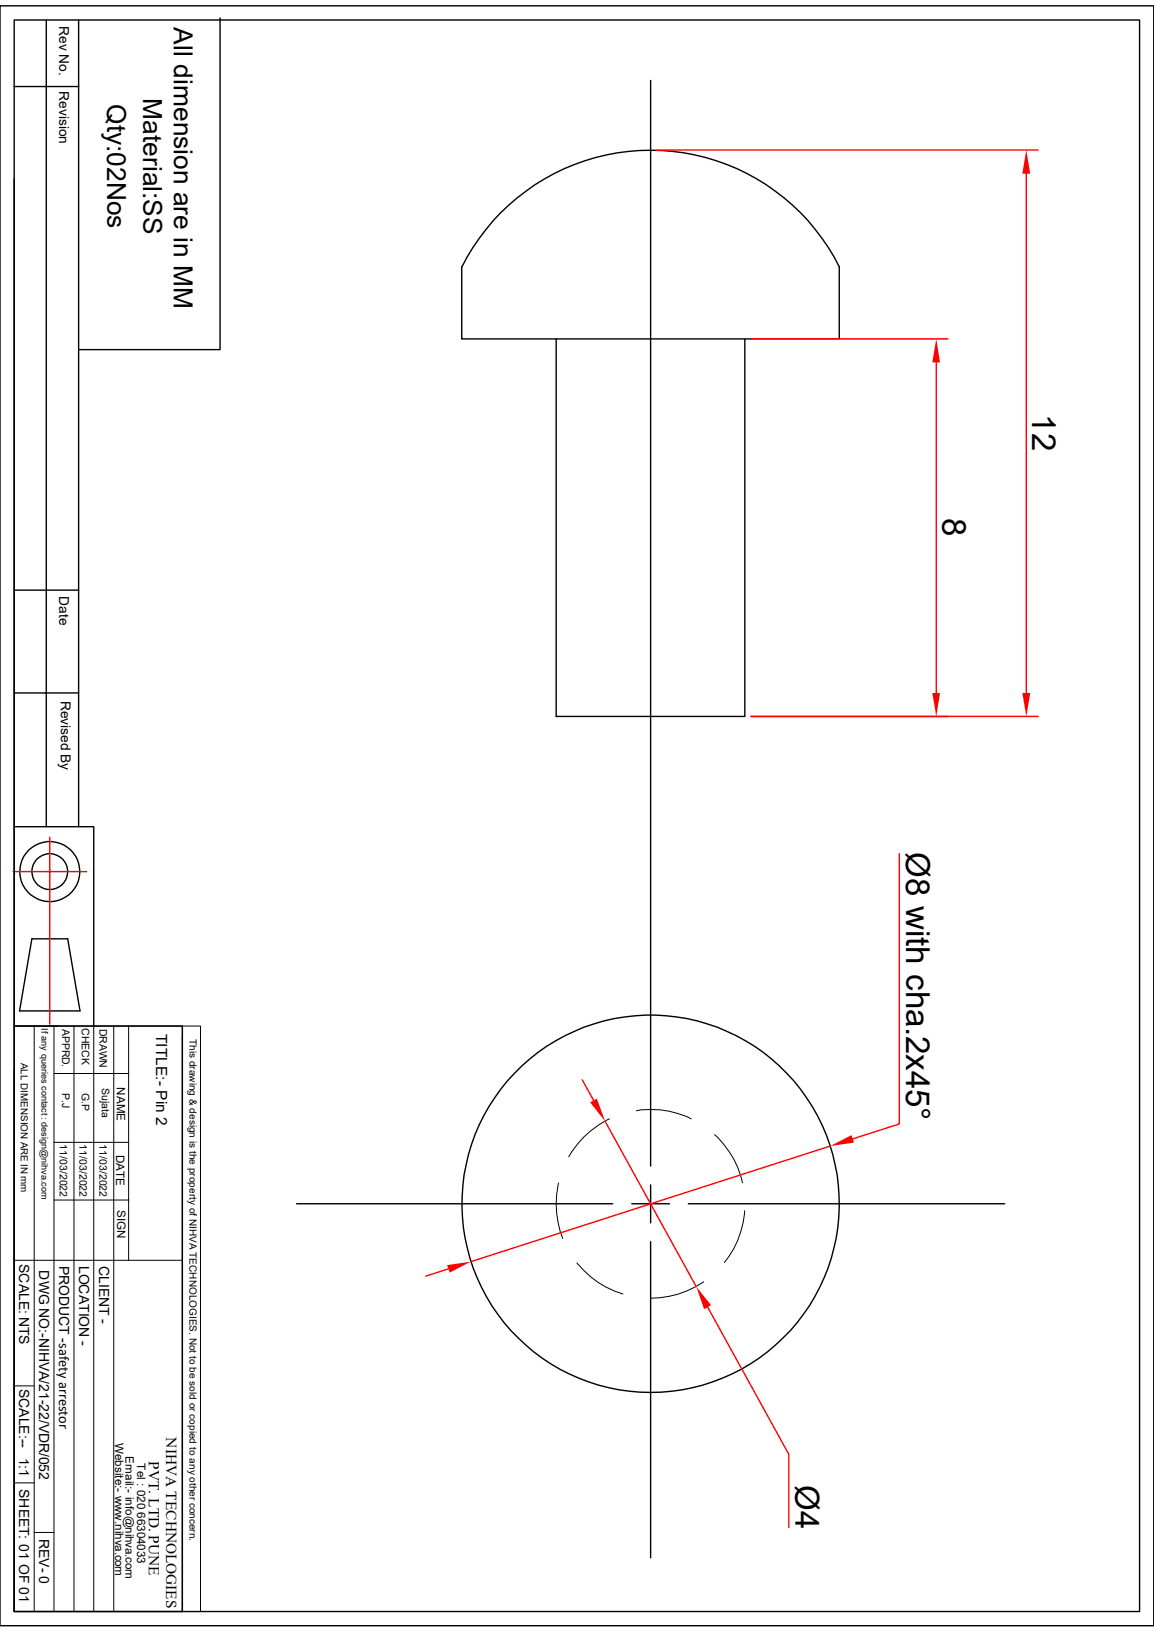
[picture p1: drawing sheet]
<svg xmlns="http://www.w3.org/2000/svg" width="210mm" height="297mm" viewBox="0 0 210 297" stroke-linecap="round" stroke-linejoin="round" font-family="sans-serif">
<g fill="none" stroke="#000" stroke-width=".25">
<path d="M0 1.1h210v294.8h-210zM2.6 3.6h204.8v289.7h-204.8zM2.6 15.7h11.7M8.4 3.6v146.9M14.3 3.6v146.9M118.4 14.6v197.6M2.6 32.6v117.9h14.5v36.2M84 48.6v13.1h68.7v-13.1a38.4 38.4 0 0 0-34.3-21.3 38.4 38.4 0 0 0-34.3 21.3M101.2 61.7v68.7h34.4v-68.7M2.6 107.4h11.7M2.6 126.1h11.7M2.6 150.5v36.2"/>
<path d="M5.8 170.9h6.5l2.3 13.1h-11zM2.6 186.7h30.6v106.6h-30.6zM2.6 194.8v98.5M54 219.1h57.5M115 219.1h6.8M118.4 215.6v6.9M125.3 219.1h57.5M118.4 226v57.5"/>
<circle cx="9.1" cy="158.6" r="5.5"/>
<circle cx="9.1" cy="158.6" r="3.3"/>
<circle cx="118.4" cy="219.1" r="34.3"/>
</g>
<g fill="none" stroke="#000" stroke-width=".18">
<path d="M2.6 186.7h30.6M6.2 186.7v106.6M9.8 195.4h13.6M9.8 186.7v106.6M13.5 186.7v106.6M17.1 186.7v106.6M20.7 186.7v106.6M23.4 186.7v42.7M33.2 186.7h3.3v106.6h-3.3zM33.2 188.6v104.7M9.8 218.4h13.6M9.8 207.9h13.6"/>
<path d="M101.6 215.3a17.2 17.2 0 0 0 .8 10.1M110.9 203.6a17.3 17.3 0 0 0-7.4 6.9M115.8 202.1a16.1 16.1 0 0 1 10 1.5M130 206.5a16.9 16.9 0 0 1 5.1 8.8M2.6 229.4h30.6M105 229.8a16.9 16.9 0 0 0 8.4 5.7M128.1 233.3a16.9 16.9 0 0 1-9.7 3M135.5 220.3a16.9 16.9 0 0 1-3.7 9.5M2.6 252.2h3.6M2.6 269.9h3.6M6.2 278.9h3.6"/>
</g>
<path d="M119.5 27.3h69.4M186.8 31.6v94.5M136.7 130.4h52.2M2.4 158.6h13.3M9.1 152.4v34" fill="none" stroke="#f00" stroke-width=".25"/>
<g fill="#f00">
<path d="M186.8 27.3l.7 4.3h-1.4z"/>
<path d="M186.1 126.1h1.4l-.7 4.3z"/>
</g>
<path d="M136.7 61.7h35.8M170.4 66v60.1M136.7 130.4h35.8" fill="none" stroke="#f00" stroke-width=".25"/>
<g fill="#f00">
<path d="M170.4 61.7l.7 4.3h-1.4z"/>
<path d="M169.7 126.1h1.4l-.7 4.3z"/>
</g>
<path d="M163.7 155.4v49.2l-8.5 2.7M151.1 208.6l-65.4 21M81.6 230.9l-4.1 1.3" fill="none" stroke="#f00" stroke-width=".25"/>
<g fill="#f00">
<path d="M81.4 230.3l4.3-.7-3.9 2z"/>
<path d="M151.1 208.6l3.9-2 .4 1.3z"/>
</g>
<path d="M106 196.5l2 3.8M110.1 204l16.6 30.1M128.8 237.9l14.8 26.8v13.3" fill="none" stroke="#f00" stroke-width=".25"/>
<g fill="#f00">
<path d="M107.4 200.6l1.2-.7 1.5 4.1z"/>
<path d="M126.7 234.1l2.7 3.4-1.3 .8z"/>
</g>
<path d="M40 3.3v60.3h-25.7" fill="none" stroke="#000" stroke-width=".25"/>
<g font-size="6">
<text x="187.8" y="75.4" transform="rotate(90 187.8 75.4)">12</text>
<text x="171.5" y="94.4" transform="rotate(90 171.5 94.4)">8</text>
<text x="164.9" y="155.1" transform="rotate(90 164.9 155.1)">Ø8 with cha.2x45°</text>
<text x="144.8" y="270.3" transform="rotate(90 144.8 270.3)">Ø4</text>
</g>
<g font-size="4.8">
<text x="31.6" y="5" transform="rotate(90 31.6 5)">All dimension are in MM</text>
<text x="26" y="17.8" transform="rotate(90 26 17.8)">Material:SS</text>
<text x="19.5" y="18.9" transform="rotate(90 19.5 18.9)">Qty:02Nos</text>
</g>
<g font-size="2.8">
<text x="28.4" y="188.2" transform="rotate(90 28.4 188.2)">TITLE:- Pin 2</text>
<text x="30.3" y="261.6" transform="rotate(90 30.3 261.6)">NIHVA TECHNOLOGIES</text>
<text x="27.1" y="265.9" transform="rotate(90 27.1 265.9)">PVT. LTD. PUNE</text>
</g>
<g font-size="2.5">
<text x="10.8" y="4.7" transform="rotate(90 10.8 4.7)">Rev No.</text>
<text x="10.8" y="16.6" transform="rotate(90 10.8 16.6)">Revision</text>
<text x="10.8" y="108.5" transform="rotate(90 10.8 108.5)">Date</text>
<text x="11" y="127.5" transform="rotate(90 11 127.5)">Revised By</text>
<text x="3.5" y="230" transform="rotate(90 3.5 230)">SCALE: NTS</text>
<text x="7.2" y="231.2" transform="rotate(90 7.2 231.2)">DWG NO:-NIHVA/21-22/VDR/052</text>
<text x="10.8" y="230.3" transform="rotate(90 10.8 230.3)">PRODUCT -safety arrestor</text>
<text x="14.4" y="230.3" transform="rotate(90 14.4 230.3)">LOCATION -</text>
<text x="18" y="230.4" transform="rotate(90 18 230.4)">CLIENT -</text>
<text x="3.5" y="252.7" transform="rotate(90 3.5 252.7)">SCALE:--</text>
<text x="3.5" y="265.3" transform="rotate(90 3.5 265.3)">1:1</text>
<text x="3.5" y="271" transform="rotate(90 3.5 271)">SHEET: 01 OF 01</text>
<text x="7.2" y="280" transform="rotate(90 7.2 280)">REV- 0</text>
</g>
<g font-size="2.1">
<text x="21.3" y="197.9" transform="rotate(90 21.3 197.9)">NAME</text>
<text x="21.1" y="210.1" transform="rotate(90 21.1 210.1)">DATE</text>
<text x="21.3" y="220.2" transform="rotate(90 21.3 220.2)">SIGN</text>
<text x="21" y="262.6" transform="rotate(90 21 262.6)">Website:- www.nihva.com</text>
<text x="22.9" y="265" transform="rotate(90 22.9 265)">Email:- info@nihva.com</text>
<text x="25" y="266.3" transform="rotate(90 25 266.3)">Tel : 020 66304033</text>
</g>
<g font-size="1.9">
<text x="11.3" y="187.2" transform="rotate(90 11.3 187.2)">APPRD.</text>
<text x="14.9" y="187.1" transform="rotate(90 14.9 187.1)">CHECK</text>
<text x="18.1" y="187.2" transform="rotate(90 18.1 187.2)">DRAWN</text>
<text x="18.5" y="198" transform="rotate(90 18.5 198)">Sujata</text>
<text x="11.3" y="198.9" transform="rotate(90 11.3 198.9)">P.J</text>
<text x="14.9" y="199" transform="rotate(90 14.9 199)">G.P</text>
<text x="10.9" y="208.3" transform="rotate(90 10.9 208.3)">11/03/2022</text>
<text x="14.5" y="208.3" transform="rotate(90 14.5 208.3)">11/03/2022</text>
<text x="18.1" y="208.3" transform="rotate(90 18.1 208.3)">11/03/2022</text>
</g>
<g font-size="1.8">
<text x="34.5" y="189.1" transform="rotate(90 34.5 189.1)">This drawing &amp; design is the property of NIHVA TECHNOLOGIES. Not to be sold or copied to any other concern.</text>
<text x="3.8" y="193.4" transform="rotate(90 3.8 193.4)">ALL DIMENSION ARE IN mm</text>
</g>
<text font-size="1.7" x="7.5" y="187.2" transform="rotate(90 7.5 187.2)">If any queries contact : design@nihva.com</text>
</svg>
